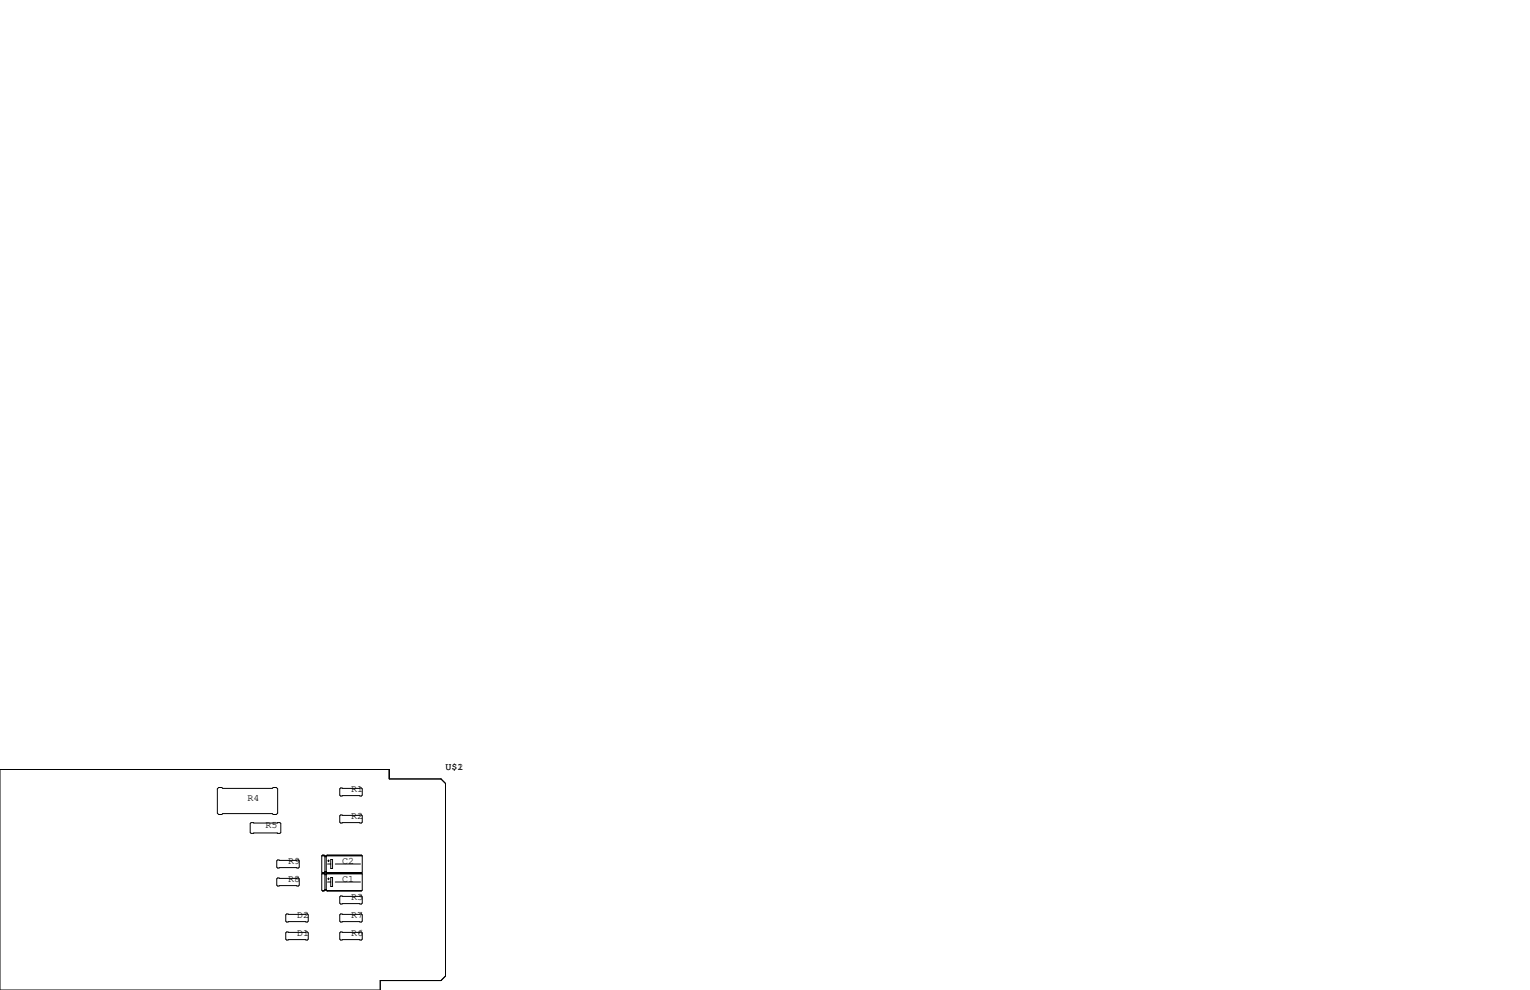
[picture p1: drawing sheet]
<svg xmlns="http://www.w3.org/2000/svg" width="432mm" height="279mm" viewBox="0 0 432 279" stroke-linecap="round" stroke-linejoin="round" font-family="sans-serif">
<g fill="none" stroke="#000" stroke-width=".28">
<path d="M0 217.2h109.9v2.6h14.6l1.2 1.3v54.4l-1.2 1.2h-17.2v2.7h-107.3zM61.7 222.2h.9l.3 .3h13.9l.3-.3h.9l.4 .4v6.9l-.4 .4h-.9l-.3-.3h-13.9l-.3 .3h-.9l-.4-.4v-6.9zM70.6 232.4l.3-.2h8.1l.2 .2v2.5l-.2 .3h-8.1l-.3-.3zM96.1 222.4h5.9l.2 .2v1.8l-.2 .3h-5.9l-.2-.3v-1.8zM96.1 230h5.9l.2 .3v1.7l-.2 .3h-5.9l-.2-.3v-1.7zM78.1 248l.3-.2h5.8l.3 .2v1.8l-.3 .3h-5.8l-.3-.3zM78.4 242.7h5.8l.3 .3v1.7l-.3 .3h-5.8l-.3-.3v-1.7zM80.6 258.2l.3-.3h5.8l.3 .3v1.8l-.3 .2h-5.8l-.3-.2zM90.8 241.6v4.5l.3 .3M90.8 246.6v4.6l.3 .3M90.8 241.6l.3-.3h.3l.3 .3v4.5M90.8 241.6h11.4"/>
<path d="M90.8 246.6h11.4M90.9 246.3h.7M90.9 251.3h.7M91.1 241.4h.3M91.1 246.4h.3M91.1 246.4l-.3 .2M91.1 246.5h.3M91.4 246.4l.3 .2v4.6M91.4 246.3l-.3 .1M91.4 251.4l-.3 .1M91.7 241.8h.4M91.7 246.1h.4"/>
<path d="M91.7 246h.4M91.7 246.1l-.3 .3M91.7 246.9h.4M91.7 251.2l-.3 .3h-.3M91.7 251.2h.4M91.7 251.1h.4M91.8 241.7h.1M91.8 246.8h.1M92.1 246.1l.2 .3M92.1 251.2l.2 .3M92.2 246.3h9.9M92.2 251.3h9.9"/>
<path d="M92.3 241.4h9.7M92.3 246.4l-.2 .2v4.6M92.3 246.4h9.7M92.3 246.5h9.7M92.5 243.8h.8M92.5 243h.5M92.5 248.9h.8M92.5 248h.5M92.7 242.7v.5M92.7 247.8v.5M93.3 242.6h.6v2.5h-.6zM93.3 247.6h.6v2.6h-.6z"/>
<path d="M94.6 243.8h7.1M94.6 248.9h7.1M95.9 253.1l.2-.2h5.9l.2 .2v1.8l-.2 .2h-5.9l-.2-.2zM95.9 258.2l.2-.3h5.9l.2 .3v1.8l-.2 .2h-5.9l-.2-.2zM102 246.3l-9.7 .1M102 251.4l-9.7 .1M102 246.4l.2 .2M102.2 241.6v4.5l-.2 .3M102.2 246.6v4.6l-.2 .3h-9.7M102.2 241.6l-.2-.3h-9.7l-.2 .3v4.5M80.6 263.3l.3-.3h5.8l.3 .3v1.7l-.3 .3h-5.8l-.3-.3zM95.9 263.3l.2-.3h5.9l.2 .3v1.7l-.2 .3h-5.9l-.2-.3z"/>
</g>
<g font-size="2.8">
<text x="125.7" y="217.2">U$1</text>
<text x="129.1" y="217.2">2</text>
<text x="69.8" y="226.1">R4</text>
<text x="99.1" y="223.5">R1</text>
<text x="74.9" y="233.7">R5</text>
<text x="99.1" y="231.1">R2</text>
<text x="81.3" y="243.8">R9</text>
<text x="96.5" y="243.8">C2</text>
<text x="81.3" y="248.9">R8</text>
<text x="96.5" y="248.9">C1</text>
<text x="99.1" y="254">R3</text>
<text x="83.8" y="259.1">D2</text>
<text x="99.1" y="259.1">R7</text>
<text x="83.8" y="264.2">D1</text>
<text x="99.1" y="264.2">R6</text>
</g>
</svg>
